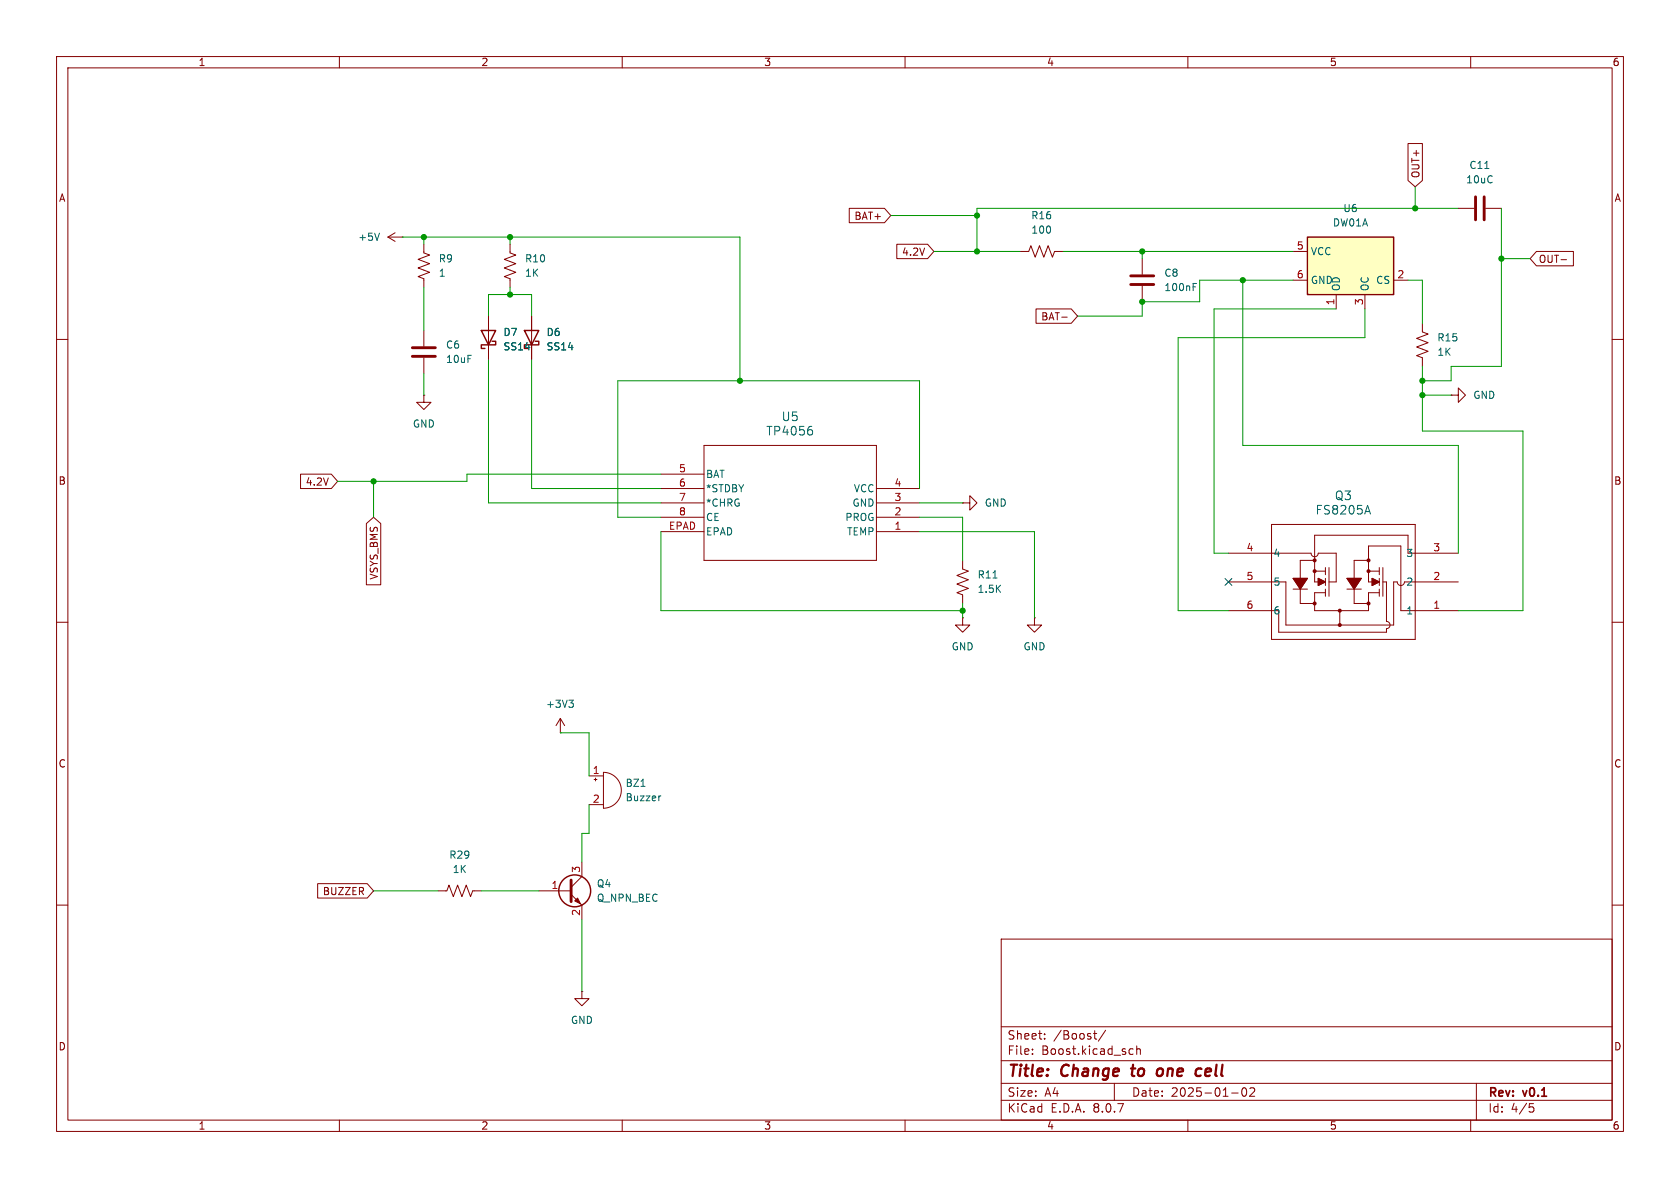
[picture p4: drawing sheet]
<svg xmlns="http://www.w3.org/2000/svg" width="297mm" height="210mm" viewBox="0 0 297 210" stroke-linecap="round" stroke-linejoin="round" font-family="sans-serif">
<g fill="none" stroke="#840000" stroke-width=".18">
<path d="M10 10h277v190h-277zM12 12h273v186h-273zM60 10v2M110 10v2M160 10v2M210 10v2M260 10v2M68.6 41.9l1.2 .8M68.6 41.9h2.5M69.8 41.1l-1.2 .8M71.1 41.9h.1M74.9 43.2v1.5l1 .4-2 .7 2 .8-2 .8 2 .7-2 .8 1 .4v1.5"/>
<path d="M74.9 58.4v2.8M86.4 55.9v7.6M90.2 43.2v1.5l1 .4-2 .7 2 .8-2 .8 2 .7-2 .8 1 .4v1.5M94 55.9v7.6M180.3 44.5h1.6l.3-1.1 .8 2.1 .8-2.1 .7 2.1 .8-2.1 .8 2.1 .3-1h1.6M201.9 45.7v2.8M201.9 50.5v2.8M251.5 57.2v1.5l1 .4-2.1 .7 2.1 .8-2.1 .7 2.1 .8-2.1 .8 1.1 .3v1.6M10 60h2M74.9 69.9v1.2h1.3l-1.3 1.3-1.2-1.3h1.2M74.9 69.9h.1M74.9 63.2v2.8"/>
<path d="M124.5 78.7h30.4v20.4h-30.4zM285 60h2M116.8 94h7.7M116.8 91.4h7.7M116.8 88.9h7.7M116.8 86.4h7.7M116.8 83.8h7.7M154.9 94h7.7M154.9 91.4h7.7M154.9 88.9h7.7M154.9 86.4h7.7M170.2 99.1v1.5l1 .4-2 .7 2 .8-2 .8 2 .7-2 .8 1 .4v1.5"/>
<path d="M170.2 88.9h1.2v-1.3l1.3 1.3-1.3 1.3v-1.3M170.2 88.9h.1M217.2 97.8h14.6a.64 .64 0 0 0 .6 .6 .64 .64 0 0 0 .6-.6h3.2v5.1h-1.3M224.8 92.7h25.4v20.3h-25.4zM232.4 99.1h-2.5v7.6h2.5M241.9 99.1h-2.5v7.6h2.5M257.8 97.8h-8.9v-3.2h-16.5v8.3h1.9M10 110h2M170.2 109.2v1.3h1.2l-1.2 1.3-1.3-1.3h1.3M170.2 109.2h.1M182.9 109.2v1.3h1.2l-1.2 1.3-1.3-1.3h1.3M182.9 109.2h.1"/>
<path d="M217.2 102.9h10.1v7.6h19.1v-7.6h.6a.64 .64 0 0 0 .6 .6 .64 .64 0 0 0 .7-.6h9.5M217.2 108h7.6M228.6 102.2h2.5l-1.2 1.9zM228.6 104.1h2.5M232.4 101h1.9M233 102.2l1.3 .7-1.3 .6zM234.3 104.8h-1.9v3.2h9.5v-3.2h1.9M234.3 100.3v1.3M234.3 102.2v1.3M234.3 104.1v1.3M234.9 100.3v5.1M236.9 108v2.5"/>
<path d="M238.1 102.2h2.6l-1.3 1.9zM238.1 104.1h2.6M241.9 101h1.9M242.6 102.2l1.2 .7-1.2 .6zM243.8 102.9h-1.9v-6.4h5.7v11.5h10.2M243.8 100.3v1.3M243.8 102.2v1.3M243.8 104.1v1.3M244.5 102.9h.6v7a.63 .63 0 0 1 .6 .6 .63 .63 0 0 1-.6 .6v.7h-19v-3.8M244.5 100.3v5.1M285 110h2M99.1 129.5h.1"/>
<path d="M99.1 127l-.8 1.3M99.1 127v2.5M99.1 127l.7 1.3M104.1 137.2h2.6M105 137.8h.5M105.3 137.5v.5M106.7 136.5a3.2 3.2 0 0 1 3.1 3.2 3.2 3.2 0 0 1-3.1 3.2zM77.5 157.5h1.5l.4-1 .7 2 .8-2 .8 2 .7-2 .8 2 .4-1h1.5M95.2 157.5h5.8M101 158.1l1.9 1.9v2.6M102.9 152.4v2.5l-1.9 1.9M104.1 142.2h2.6"/>
<path d="M10 160h2M102.9 175.3v1.2h1.2l-1.2 1.3-1.3-1.3h1.3M102.9 175.3h.1M177 166h108v32h-108zM285 160h2M60 198v2M110 198v2M160 198v2M177 194.5h108M177 191.5h108M177 187.5h108M177 181.5h108"/>
<path d="M182.5 186.3v.1M182.5 185.5v.1M184.7 183.6v.1M184.7 182.8v.1M193.3 182.7h.6M193.5 182.2v1.3l.4 .2M195.5 182.1l-1.3 2M197 191.5v3M199.9 185.4l.4 .1M200.3 186.3l-.4 .1M201 185.5l.2-.1 .3 .1 .1 .9M201 184.9v1.5"/>
<path d="M210 198v2M217.7 193.2h1.2M219.7 192.4l.2-.1a.81 .81 0 0 1 .6 .6 .81 .81 0 0 1-.3 .8l-.2 .1a.81 .81 0 0 1-.3-1.4zM221 192.4l.5-.1 .2 .1 .1 .3-.9 1.1h.9M260 198v2M261 191.5v6.5M270.4 195.1h.7M270.5 195.7h.4l.3 .3-.2 .5-.5 .1"/>
</g>
<path d="M199.9 188.9h.8M200.3 188.2l-.2 1.7 .2 .3M205.5 189.1a.57 .57 0 0 0-.9 .2M205.5 189.8a.57 .57 0 0 1-.9 .2M212.2 188.9l.2 .1M212.3 190.1l-.2 .1M213.1 189.2v.9M214.1 189.4l-1 .1" fill="none" stroke="#840000" stroke-width=".4"/>
<path d="M67.1 41.2l-.4 1.3M210.9 50.7h.5M210.9 50.1h.6M143.2 75.4h.3M143.4 76l.3 .2v.4l-.3 .3M241.4 90.4h.7M241.8 89.3l.5 1.6M175.6 102.2h.7M100.6 123.8h.8l-.5 .5M101.1 124.3l.3 .2v.3l-.3 .2M113.3 139h.7M116.8 140.7l-.2 .1" fill="none" stroke="#006464" stroke-width=".18"/>
<path d="M199.9 50.3h4.1M199.9 48.8h4.1M72.9 63h4.1M72.9 61.5h4.1M101 155.6v3.8" fill="none" stroke="#840000" stroke-width=".51"/>
<g fill="none" stroke="#840000" stroke-width=".25">
<path d="M85.1 58.4h2.5l-1.2 2.6zM92.7 58.4h2.5l-1.2 2.6zM87 60.3h.6v.7h-2.5v.6h.6M94.6 60.3h.6v.7h-2.5v.6h.6"/>
<circle cx="101.6" cy="157.5" r="2.82"/>
</g>
<g fill="#840000" stroke="#840000" stroke-width=".18">
<path d="M101.6 159.3l.5-.5 .5 1z"/>
<path d="M242.6 102.2l1.2 .7-1.2 .6z"/>
<path d="M238.1 102.2h2.6l-1.3 1.9z"/>
<path d="M233 102.2l1.3 .7-1.3 .6z"/>
<path d="M228.6 102.2h2.5l-1.2 1.9z"/>
</g>
<g fill="none" stroke="#840000" stroke-width=".3">
<circle cx="232.4" cy="99.1" r=".2"/>
<circle cx="241.9" cy="99.1" r=".2"/>
<circle cx="232.4" cy="106.7" r=".2"/>
<circle cx="232.4" cy="101" r=".2"/>
<circle cx="236.9" cy="107.9" r=".2"/>
<circle cx="236.9" cy="110.5" r=".2"/>
<circle cx="241.9" cy="101" r=".2"/>
<circle cx="241.9" cy="106.7" r=".2"/>
</g>
<path d="M231.1 41.9h15.3v10.2h-15.3z" fill="#ffffc2"/>
<path d="M231.1 41.9h15.3v10.2h-15.3z" fill="none" stroke="#840000" stroke-width=".25"/>
<g fill="none" stroke="#840000" stroke-width=".18">
<path d="M150.1 36.8h6.3l1.1 1.3-1.1 1.3h-6.3zM248.9 25.4h2.6v6.5l-1.3 1.1-1.3-1.1zM257.8 36.8h2.8M262.6 36.8h2.8M86.4 55.9v2.5M94 55.9v2.5M158.5 43.2h5.5l1.1 1.3-1.1 1.2h-5.5zM183.2 54.6h6.2l1.1 1.3-1.1 1.3h-6.2zM187.7 56.1h1M228.6 49.5h2.5M228.6 44.5h2.5M236.2 52.1v2.5"/>
<path d="M241.3 52.1v2.5M246.4 49.5h2.5M271.6 44.4h6.6v2.6h-6.6l-1.1-1.3zM276 45.9h.9M86.4 61v2.5M94 61v2.5M256.5 69.9h1.3v-1.3l1.3 1.3-1.3 1.2v-1.2M256.5 69.9h.1M53.1 83.8h5.5l1.1 1.3-1.1 1.3h-5.5zM64.8 92.6l1.2-1.2 1.3 1.2v10.8h-2.5zM56.2 156.2h8.7l1.1 1.3-1.1 1.3h-8.7z"/>
</g>
<path d="M260.9 34.8v4.1M262.4 34.8v4.1" fill="none" stroke="#840000" stroke-width=".51"/>
<path d="M262.5 29.8h.7" fill="none" stroke="#006464" stroke-width=".18"/>
<g fill="none" stroke="#009600" stroke-width=".18">
<path d="M157.5 38.1h15.2M250.2 33v3.8M257.8 36.8h-85.1v7.7M265.4 36.8v28h-8.9v2.5h-5M71.1 41.9h59.7v25.4M74.9 41.9v1.3M74.9 50.8v7.6M86.4 55.9v-3.8h7.6v3.8M90.2 41.9v1.3M90.2 50.8v1.3M165.1 44.5h15.2M188 44.5h40.6"/>
<path d="M201.9 44.5v1.2M219.7 49.5v29.2h38.1v19.1M228.6 49.5h-16.5v3.8h-10.2v2.6h-11.4M236.2 54.6h-21.6v43.2h2.6M241.3 54.6v5.1h-33v48.3h8.9M248.9 49.5h2.6v7.7M265.4 45.7h5.1M74.9 66v3.9M86.4 63.5v25.4h30.4M94 63.5v22.9h22.8M251.5 64.8v11.4h17.7v31.8h-11.4M251.5 69.9h5"/>
<path d="M66 85.1v6.3M116.8 94v14h53.4M116.8 83.8h-34.3v1.3h-22.8M162.6 86.4v-19.1h-53.4v24.1h7.6M162.6 94h20.3v15.2M162.6 91.4h7.6v7.7M162.6 88.9h7.6M170.2 106.7v2.5M99.1 129.5h5v7.7M66 157.5h11.5M85.1 157.5h10.1M104.1 142.2v5.1h-1.2v5.1"/>
<path d="M102.9 162.6v12.7"/>
</g>
<path d="M216.6 102.3l1.2 1.2M217.8 102.3l-1.2 1.2" fill="none" stroke="#000084" stroke-width=".18"/>
<g fill="#009600" stroke="#009600" stroke-width=".18">
<circle cx="130.8" cy="67.3" r=".46"/>
<circle cx="90.2" cy="41.9" r=".46"/>
<circle cx="90.2" cy="52.1" r=".46"/>
<circle cx="170.2" cy="108" r=".46"/>
<circle cx="172.7" cy="38.1" r=".46"/>
<circle cx="172.7" cy="44.5" r=".46"/>
<circle cx="201.9" cy="44.5" r=".46"/>
<circle cx="201.9" cy="53.3" r=".46"/>
<circle cx="219.7" cy="49.5" r=".46"/>
<circle cx="66" cy="85.1" r=".46"/>
<circle cx="74.9" cy="41.9" r=".46"/>
<circle cx="250.2" cy="36.8" r=".46"/>
<circle cx="251.5" cy="69.9" r=".46"/>
<circle cx="265.4" cy="45.7" r=".46"/>
<circle cx="251.5" cy="67.3" r=".46"/>
</g>
<g font-size="2.8" fill="#840000">
<text x="178" y="190.9">Title:</text>
<text x="187.7" y="190.9">Change</text>
<text x="200.9" y="190.9">to</text>
<text x="206.2" y="190.9">one</text>
<text x="213.9" y="190.9">cell</text>
</g>
<g font-size="2.1" fill="#006464">
<text x="135.4" y="77.2">TP4056</text>
<text x="138.1" y="74.7">U5</text>
<text x="235.9" y="88.6">Q3</text>
<text x="232.5" y="91.2">FS8205A</text>
</g>
<g font-size="2.1" fill="#840000">
<text x="178" y="184">Sheet:</text>
<text x="186.2" y="184">/Boost/</text>
<text x="178" y="186.7">File:</text>
<text x="184.1" y="186.7">Boost.kicad_sch</text>
<text x="178" y="196.9">KiCad</text>
<text x="178" y="194.1">Size:</text>
<text x="184.7" y="194.1">A4</text>
<text x="185.7" y="196.9">E.D.A.</text>
<text x="193.3" y="196.9">8.0.7</text>
<text x="200" y="194.1">Date:</text>
<text x="207" y="194.1">2025-01-02</text>
<text x="263" y="194.3">Rev:</text>
<text x="263" y="196.9">Id:</text>
<text x="267.1" y="196.9">4/5</text>
<text x="269.4" y="194.3">v0.1</text>
</g>
<g font-size="1.8" fill="#840000">
<text x="35" y="11.9">1</text>
<text x="85" y="11.9">2</text>
<text x="135" y="11.9">3</text>
<text x="185" y="11.9">4</text>
<text x="235" y="11.9">5</text>
<text x="285" y="11.9">6</text>
<text x="10.3" y="35.9">A</text>
<text x="251.1" y="31.6" transform="rotate(-90 251.1 31.6)">OUT+</text>
<text x="285.3" y="35.9">A</text>
<text x="150.9" y="39.1">BAT+</text>
<text x="159.4" y="45.4">4.2V</text>
<text x="271.9" y="46.7">OUT-</text>
<text x="184" y="56.8">BAT-</text>
<text x="10.3" y="85.9">B</text>
<text x="53.9" y="86">4.2V</text>
<text x="285.3" y="85.9">B</text>
<text x="67" y="102.6" transform="rotate(-90 67 102.6)">VSYS_BMS</text>
<text x="10.3" y="135.9">C</text>
<text x="285.3" y="135.9">C</text>
<text x="57" y="158.4">BUZZER</text>
<text x="10.3" y="185.9">D</text>
<text x="285.3" y="185.9">D</text>
<text x="35" y="199.9">1</text>
<text x="85" y="199.9">2</text>
<text x="135" y="199.9">3</text>
<text x="185" y="199.9">4</text>
<text x="235" y="199.9">5</text>
<text x="285" y="199.9">6</text>
</g>
<g font-size="1.8" fill="#006464">
<text x="259.1" y="32.6">10uC</text>
<text x="259.7" y="30.1">C11</text>
<text x="182.2" y="39">R16</text>
<text x="182.2" y="41.5">100</text>
<text x="235.5" y="40.2">DW01A</text>
<text x="237.4" y="37.7">U6</text>
<text x="63.2" y="42.8">+5V</text>
<text x="77.5" y="46.6">R9</text>
<text x="92.7" y="46.6">R10</text>
<text x="231.6" y="45.3">VCC</text>
<text x="77.5" y="49.1">1</text>
<text x="92.7" y="49.1">1K</text>
<text x="205.7" y="49.1">C8</text>
<text x="205.7" y="51.7">100nF</text>
<text x="231.6" y="50.4">GND</text>
<text x="237.1" y="51.6" transform="rotate(-90 237.1 51.6)">OD</text>
<text x="242.2" y="51.6" transform="rotate(-90 242.2 51.6)">OC</text>
<text x="243.2" y="50.4">CS</text>
<text x="88.9" y="59.6">D7</text>
<text x="96.5" y="59.6">D6</text>
<text x="78.7" y="61.8">C6</text>
<text x="78.7" y="64.4">10uF</text>
<text x="88.9" y="62.1">SS14</text>
<text x="96.5" y="62.1">SS14</text>
<text x="254" y="63.1">1K</text>
<text x="254" y="60.6">R15</text>
<text x="260.4" y="70.7">GND</text>
<text x="72.9" y="75.8">GND</text>
<text x="124.7" y="84.7">BAT</text>
<text x="124.7" y="87.2">*STDBY</text>
<text x="124.7" y="89.8">*CHRG</text>
<text x="150.6" y="89.8">GND</text>
<text x="150.9" y="87.2">VCC</text>
<text x="174" y="89.8">GND</text>
<text x="124.7" y="92.3">CE</text>
<text x="124.7" y="94.8">EPAD</text>
<text x="149.3" y="92.3">PROG</text>
<text x="149.6" y="94.8">TEMP</text>
<text x="225" y="98.7">4</text>
<text x="248.5" y="98.7">3</text>
<text x="172.7" y="102.5">R11</text>
<text x="172.7" y="105">1.5K</text>
<text x="225" y="103.7">5</text>
<text x="248.5" y="103.7">2</text>
<text x="225" y="108.8">6</text>
<text x="248.5" y="108.8">1</text>
<text x="168.1" y="115.2">GND</text>
<text x="180.8" y="115.2">GND</text>
<text x="96.4" y="125.3">+3V3</text>
<text x="110.5" y="139.3">BZ1</text>
<text x="110.5" y="141.8">Buzzer</text>
<text x="79.3" y="152">R29</text>
<text x="79.9" y="154.5">1K</text>
<text x="105.4" y="159.6">Q_NPN_BEC</text>
<text x="105.4" y="157.1">Q4</text>
<text x="100.8" y="181.2">GND</text>
</g>
<g font-size="1.8" fill="#a90000">
<text x="229.2" y="44.2">5</text>
<text x="229.2" y="49.3">6</text>
<text x="246.9" y="49.3">2</text>
<text x="236" y="54" transform="rotate(-90 236 54)">1</text>
<text x="241" y="54" transform="rotate(-90 241 54)">3</text>
<text x="119.9" y="83.6">5</text>
<text x="119.9" y="86.1">6</text>
<text x="119.9" y="88.6">7</text>
<text x="158" y="88.6">3</text>
<text x="158" y="86.1">4</text>
<text x="118.2" y="93.7">EPAD</text>
<text x="119.9" y="91.2">8</text>
<text x="158" y="93.7">1</text>
<text x="158" y="91.2">2</text>
<text x="220.3" y="97.5">4</text>
<text x="253.3" y="97.5">3</text>
<text x="220.3" y="102.6">5</text>
<text x="220.3" y="107.7">6</text>
<text x="253.3" y="107.7">1</text>
<text x="253.3" y="102.6">2</text>
<text x="104.7" y="136.9">1</text>
<text x="104.7" y="142">2</text>
<text x="102.6" y="154.4" transform="rotate(-90 102.6 154.4)">3</text>
<text x="97.4" y="157.2">1</text>
<text x="102.6" y="162" transform="rotate(-90 102.6 162)">2</text>
</g>
</svg>
